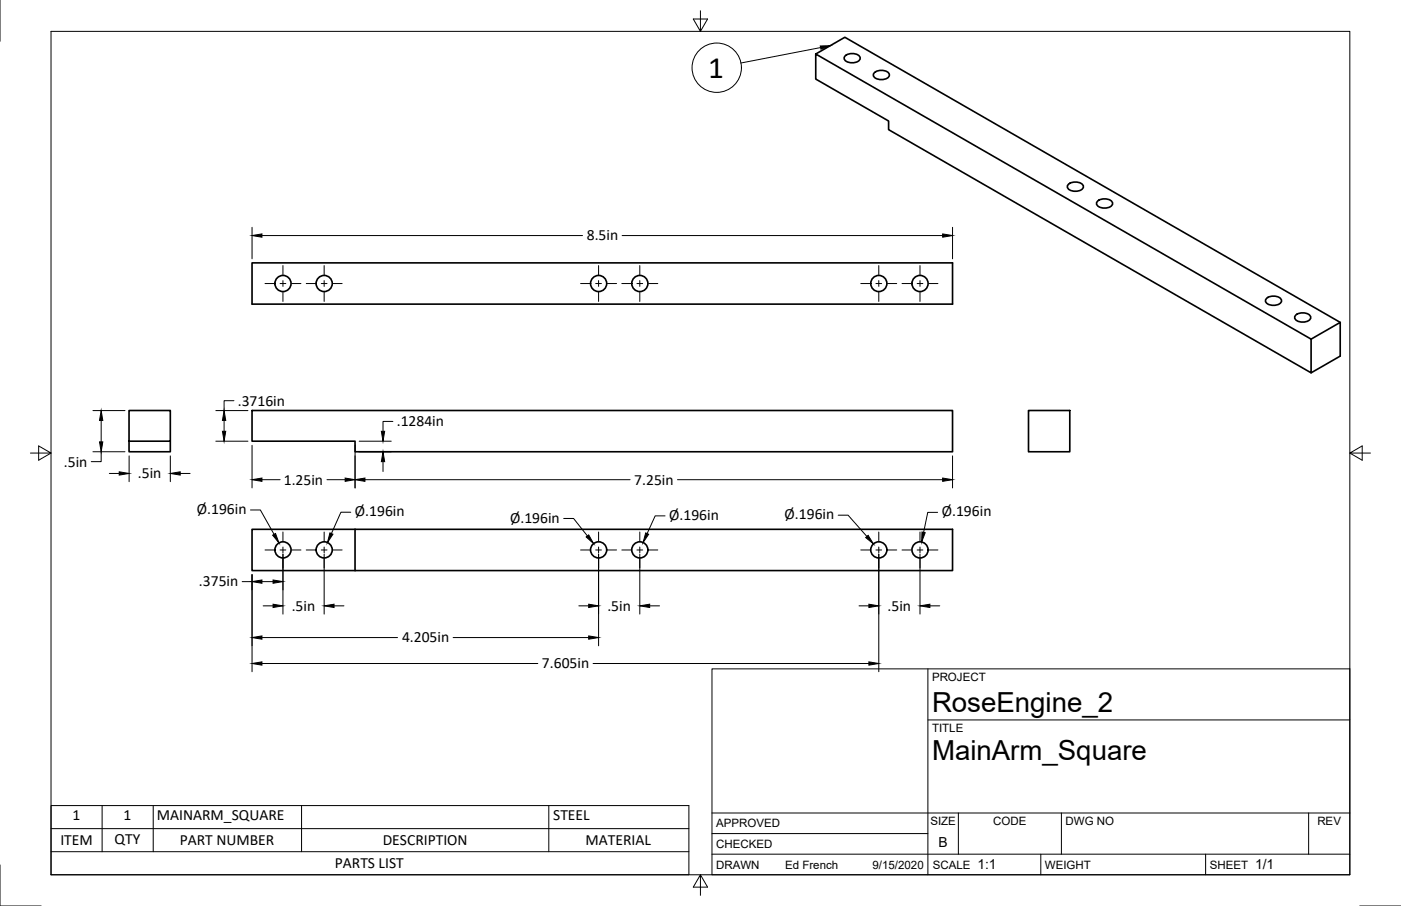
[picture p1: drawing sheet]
<svg xmlns="http://www.w3.org/2000/svg" width="432mm" height="279mm" viewBox="0 0 432 279" stroke-linecap="round" stroke-linejoin="round" font-family="sans-serif">
<!-- layer: Visible -->
<g fill="none" stroke="#000" stroke-width=".51">
<path d="M251.4 16.7l152.7 87.9v10.4l-130.2-75v-2.7l-22.5-12.9zM251.4 16.7l9-5.2 152.7 87.9M260.5 17.2a3.4 3.4 0 0 1 4.6 .4 1.55 1.55 0 0 1-1.8 1.7h-1.3a1.42 1.42 0 0 1-1.4-.5 1.42 1.42 0 0 1-.1-1.6zM269.5 22.4a3.4 3.4 0 0 1 4.5 .4 1.55 1.55 0 0 1-1.7 1.7h-1.3a1.42 1.42 0 0 1-1.4-.5 1.42 1.42 0 0 1-.1-1.6zM329.3 56.9a3.4 3.4 0 0 1 4.5 .3 1.55 1.55 0 0 1-1.7 1.7h-1.3a1.42 1.42 0 0 1-1.4-.5 1.42 1.42 0 0 1-.1-1.5zM338.3 62a3.4 3.4 0 0 1 4.5 .4 1.55 1.55 0 0 1-1.7 1.7h-1.3a1.42 1.42 0 0 1-1.4-.5 1.42 1.42 0 0 1-.1-1.6zM77.7 81.1h215.9v12.7h-215.9zM390.3 92a3.4 3.4 0 0 1 4.6 .4 1.55 1.55 0 0 1-1.8 1.7h-1.2a1.42 1.42 0 0 1-1.5-.5 1.42 1.42 0 0 1-.1-1.6zM399.3 97.2a3.4 3.4 0 0 1 4.6 .3 1.55 1.55 0 0 1-1.8 1.8h-1.2a1.42 1.42 0 0 1-1.5-.6 1.42 1.42 0 0 1-.1-1.5zM404.1 104.6l9-5.2v10.4l-9 5.2M39.8 136.1v-9.5h12.7v12.7h-12.7v-3.2h12.7M77.7 126.6h215.9v12.7h-184.2v-3.2h-31.7z"/>
<path d="M317 126.6h12.7v12.7h-12.7zM109.4 163.2h-31.7v12.8h31.7M109.4 163.2h184.2v12.8h-184.2M109.4 163.2v12.8"/>
<circle cx="87.2" cy="87.4" r="2.49"/>
<circle cx="99.9" cy="87.4" r="2.49"/>
<circle cx="184.5" cy="87.4" r="2.49"/>
<circle cx="197.2" cy="87.4" r="2.49"/>
<circle cx="270.9" cy="87.4" r="2.49"/>
<circle cx="283.6" cy="87.4" r="2.49"/>
<circle cx="87.2" cy="169.6" r="2.49"/>
<circle cx="99.9" cy="169.6" r="2.49"/>
<circle cx="184.5" cy="169.6" r="2.49"/>
<circle cx="197.2" cy="169.6" r="2.49"/>
<circle cx="270.9" cy="169.6" r="2.49"/>
<circle cx="283.6" cy="169.6" r="2.49"/>
</g>
<!-- layer: Border -->
<path d="M0 0v12.7M15.7 9.7h400.3v260.1h-400.3zM215.9 3.3v6.4l-2.2-3.8h4.4l-2.2 3.8M9.4 139.7h6.3l-3.8-2.2v4.4l3.8-2.2M416 139.7l3.8 2.2v-4.4l-3.8 2.2h6.4M0 266.7v12.7h12.7M215.9 269.8l2.2 3.8h-4.4l2.2-3.8v6.3M419.1 279.4h12.7" fill="none" stroke="#000" stroke-width=".31"/>
<!-- layer: Titleblock -->
<path d="M219.4 206.3h196.6v63.5h-196.6zM286 206.3v63.5M286 222h130M219.4 257.1h66.6M219.4 250.7h196.6M295.4 250.7v12.7M327.1 250.7v12.7M403.3 250.7v12.7M219.4 263.4h196.6M320.8 263.4v6.4M371.6 263.4v6.4" fill="none" stroke="#000" stroke-width=".31"/>
<!-- layer: BOM -->
<g fill="none" stroke="#000" stroke-width=".31">
<path d="M252.9 14.7l-24.5 4.7M15.7 248.4h196.6v21.4h-196.6zM15.7 255.5h196.6M31.5 248.4v14.3M47.2 248.4v14.3M92.9 248.4v14.3M169.1 248.4v14.3M15.7 262.7h196.6"/>
<circle cx="220.9" cy="20.9" r="7.6"/>
</g>
<path d="M252.8 14.2l3.1-.1-2.9 1.1z" fill="#000" stroke="#000" stroke-width=".31"/>
<!-- layer: Dimensions -->
<g fill="none" stroke="#000" stroke-width=".31">
<path d="M77.7 70.1v9.7M80.7 72.6h98.8M191.7 72.6h98.8M293.6 70.1v9.7M28.6 126.6h9.9M28.6 139.3h9.9M31.2 139.3v3.1h-3.1M31.2 129.7v6.6M66.5 126.6h9.9M66.5 136.1h9.9M69.1 129.7v3.3M72.1 123.6h-3v3"/>
<path d="M77.7 137.3v13.2M109.4 137.3v13.2M110.7 139.3h9.9M110.7 136.1h9.9M121.1 130h-3.1v3M33.7 146h3M39.8 140.6v7.9M52.5 140.6v7.9M55.5 146h3.1M77.2 157.3h3l4.3 7.5M80.7 147.9h5.6M100.8 147.9h5.6"/>
<path d="M108.1 158h-3l-2.9 6.5M112.5 147.9h81.7M118 142.4v3M173.7 159.9h3.1l4.2 5.4M205 159.1h-3.1l-2.4 5.4M208.8 147.9h81.7M258.3 158.9h3.1l5.8 6.5M289 158h-3.1l-1.2 6.2M293.6 140.6v9.9M74.6 179.4h3.1M77.7 177.2v30M80.7 179.4h3.5"/>
<path d="M87.2 170.9v18.5M99.9 170.9v18.5M184.5 170.9v28.3M197.2 170.9v18.5M270.8 170.9v36.3M283.5 170.9v18.5M80.7 196.6h41.8M81.1 186.8h3.1M103 186.8h3M139.7 196.6h41.7M178.4 186.8h3M200.2 186.8h3.1"/>
<path d="M264.8 186.8h3M286.6 186.8h3M80.7 204.6h85.1M182.8 204.6h85"/>
</g>
<g fill="#000" stroke="#000" stroke-width=".31">
<path d="M77.7 72.6l3-.5v1.1zM290.5 72.1l3.1 .5-3.1 .6zM31.2 126.6l.5 3.1h-1zM30.7 136.3h1l-.5 3zM68.6 133h1l-.5 3.1zM69.1 126.6l.5 3.1h-1zM117.5 133h1.1l-.6 3.1zM36.7 145.5l3.1 .5-3.1 .5zM52.5 146l3-.5v1zM77.7 147.9l3-.5v1zM106.4 147.4l3 .5-3 .5zM109.4 147.9l3.1-.5v1z"/>
<path d="M118 139.3l.6 3.1h-1.1zM290.5 147.4l3.1 .5-3.1 .5zM77.7 179.4l3-.5v1zM84.2 178.9l3 .5-3 .5zM84 165l.9-.5 1.1 2.9zM101.7 164.3l.9 .4-1.7 2.6zM180.7 165.6l.7-.6 1.5 2.6zM199 164.3l.9 .5-1.7 2.5zM266.8 165.8l.8-.7 1.6 2.6zM284.2 164.1l1 .2-1.1 2.9zM77.7 196.6l3-.5v1zM84.2 186.3l3 .5-3 .5z"/>
<path d="M99.9 186.8l3.1-.5v1zM181.4 196.1l3.1 .5-3.1 .5zM181.4 186.3l3.1 .5-3.1 .5zM197.2 186.8l3-.5v1zM267.8 186.3l3 .5-3 .5zM283.5 186.8l3.1-.5v1zM77.7 204.6l3-.5v1zM267.8 204.1l3 .5-3 .5z"/>
</g>
<!-- layer: Center Lines -->
<g fill="none" stroke="#000" stroke-width=".31">
<path d="M81.7 87.4h2.8M86.3 87.4h1.8M87.2 81.9v2.9M87.2 86.5v1.8M87.2 90.1v2.9M89.9 87.4h2.9M94.4 87.4h2.8M99 87.4h1.8M99.9 81.9v2.9M99.9 86.5v1.8M99.9 90.1v2.9M102.6 87.4h2.9"/>
<path d="M178.9 87.4h2.9M183.6 87.4h1.8M184.5 81.9v2.9M184.5 86.5v1.8M184.5 90.1v2.9M187.2 87.4h2.8M191.6 87.4h2.9M196.3 87.4h1.8M197.2 81.9v2.9M197.2 86.5v1.8M197.2 90.1v2.9M199.9 87.4h2.8"/>
<path d="M265.3 87.4h2.9M270 87.4h1.7M270.8 81.9v2.9M270.8 86.5v1.8M270.8 90.1v2.9M273.5 87.4h2.9M278 87.4h2.9M282.7 87.4h1.7M283.5 81.9v2.9M283.5 86.5v1.8M283.5 90.1v2.9M286.2 87.4h2.9"/>
<path d="M81.7 169.6h2.8M86.3 169.6h1.8M87.2 164.1v2.8M87.2 168.7v1.8M87.2 172.3v2.8M89.9 169.6h2.9M94.4 169.6h2.8M99 169.6h1.8M99.9 164.1v2.8M99.9 168.7v1.8M99.9 172.3v2.8M102.6 169.6h2.9"/>
<path d="M178.9 169.6h2.9M183.6 169.6h1.8M184.5 164.1v2.8M184.5 168.7v1.8M184.5 172.3v2.8M187.2 169.6h2.8M191.6 169.6h2.9M196.3 169.6h1.8M197.2 164.1v2.8M197.2 168.7v1.8M197.2 172.3v2.8M199.9 169.6h2.8"/>
<path d="M265.3 169.6h2.9M270 169.6h1.7M270.8 164.1v2.8M270.8 168.7v1.8M270.8 172.3v2.8M273.5 169.6h2.9M278 169.6h2.9M282.7 169.6h1.7M283.5 164.1v2.8M283.5 168.7v1.8M283.5 172.3v2.8M286.2 169.6h2.9"/>
</g>
<text font-size="9.6" x="218.3" y="23.9">1</text>
<g font-size="8.5">
<text x="287.3" y="219.5">RoseEngine_2</text>
<text x="287.3" y="234.5">MainArm_Square</text>
</g>
<g font-size="4.8">
<text x="180.8" y="74.1">8.5in</text>
<text x="73.3" y="125.1">.3716in</text>
<text x="122.3" y="131.5">.1284in</text>
<text x="19.7" y="143.9">.5in</text>
<text x="42.5" y="147.5">.5in</text>
<text x="87.5" y="149.4">1.25in</text>
<text x="195.5" y="149.4">7.25in</text>
<text x="60.7" y="158.5">Ø.196in</text>
<text x="109.4" y="159.2">Ø.196in</text>
<text x="157.2" y="161.1">Ø.196in</text>
<text x="206.3" y="160.3">Ø.196in</text>
<text x="241.8" y="160.1">Ø.196in</text>
<text x="290.3" y="159.3">Ø.196in</text>
<text x="61.3" y="180.9">.375in</text>
<text x="89.9" y="188.3">.5in</text>
<text x="187.2" y="188.3">.5in</text>
<text x="273.6" y="188.3">.5in</text>
<text x="123.9" y="198.1">4.205in</text>
<text x="167" y="206.1">7.605in</text>
<text x="22.3" y="253">1</text>
<text x="38.1" y="253">1</text>
<text x="48.3" y="253">MAINARM_SQUARE</text>
<text x="170.5" y="253">STEEL</text>
<text x="18.6" y="260.6">ITEM</text>
<text x="35.3" y="260.4">QTY</text>
<text x="55.4" y="260.6">PART NUMBER</text>
<text x="118" y="260.6">DESCRIPTION</text>
<text x="180.5" y="260.6">MATERIAL</text>
<text x="103.2" y="267.7">PARTS LIST</text>
</g>
<g font-size="4.3">
<text x="289.3" y="261.2">B</text>
<text x="301.2" y="268.1">1:1</text>
<text x="386.8" y="268.1">1/1</text>
</g>
<g font-size="3.5">
<text x="287.3" y="210.1">PROJECT</text>
<text x="287.3" y="225.8">TITLE</text>
<text x="220.7" y="255.2">APPROVED</text>
<text x="286.7" y="254.5">SIZE</text>
<text x="306.1" y="254.5">CODE</text>
<text x="328.4" y="254.5">DWG NO</text>
<text x="406" y="254.5">REV</text>
<text x="220.7" y="261.5">CHECKED</text>
<text x="220.7" y="267.9">DRAWN</text>
<text x="242" y="267.9">Ed French</text>
<text x="268.9" y="267.9">9/15/2020</text>
<text x="287.5" y="267.9">SCALE</text>
<text x="322.1" y="267.9">WEIGHT</text>
<text x="372.9" y="267.9">SHEET</text>
</g>
</svg>
